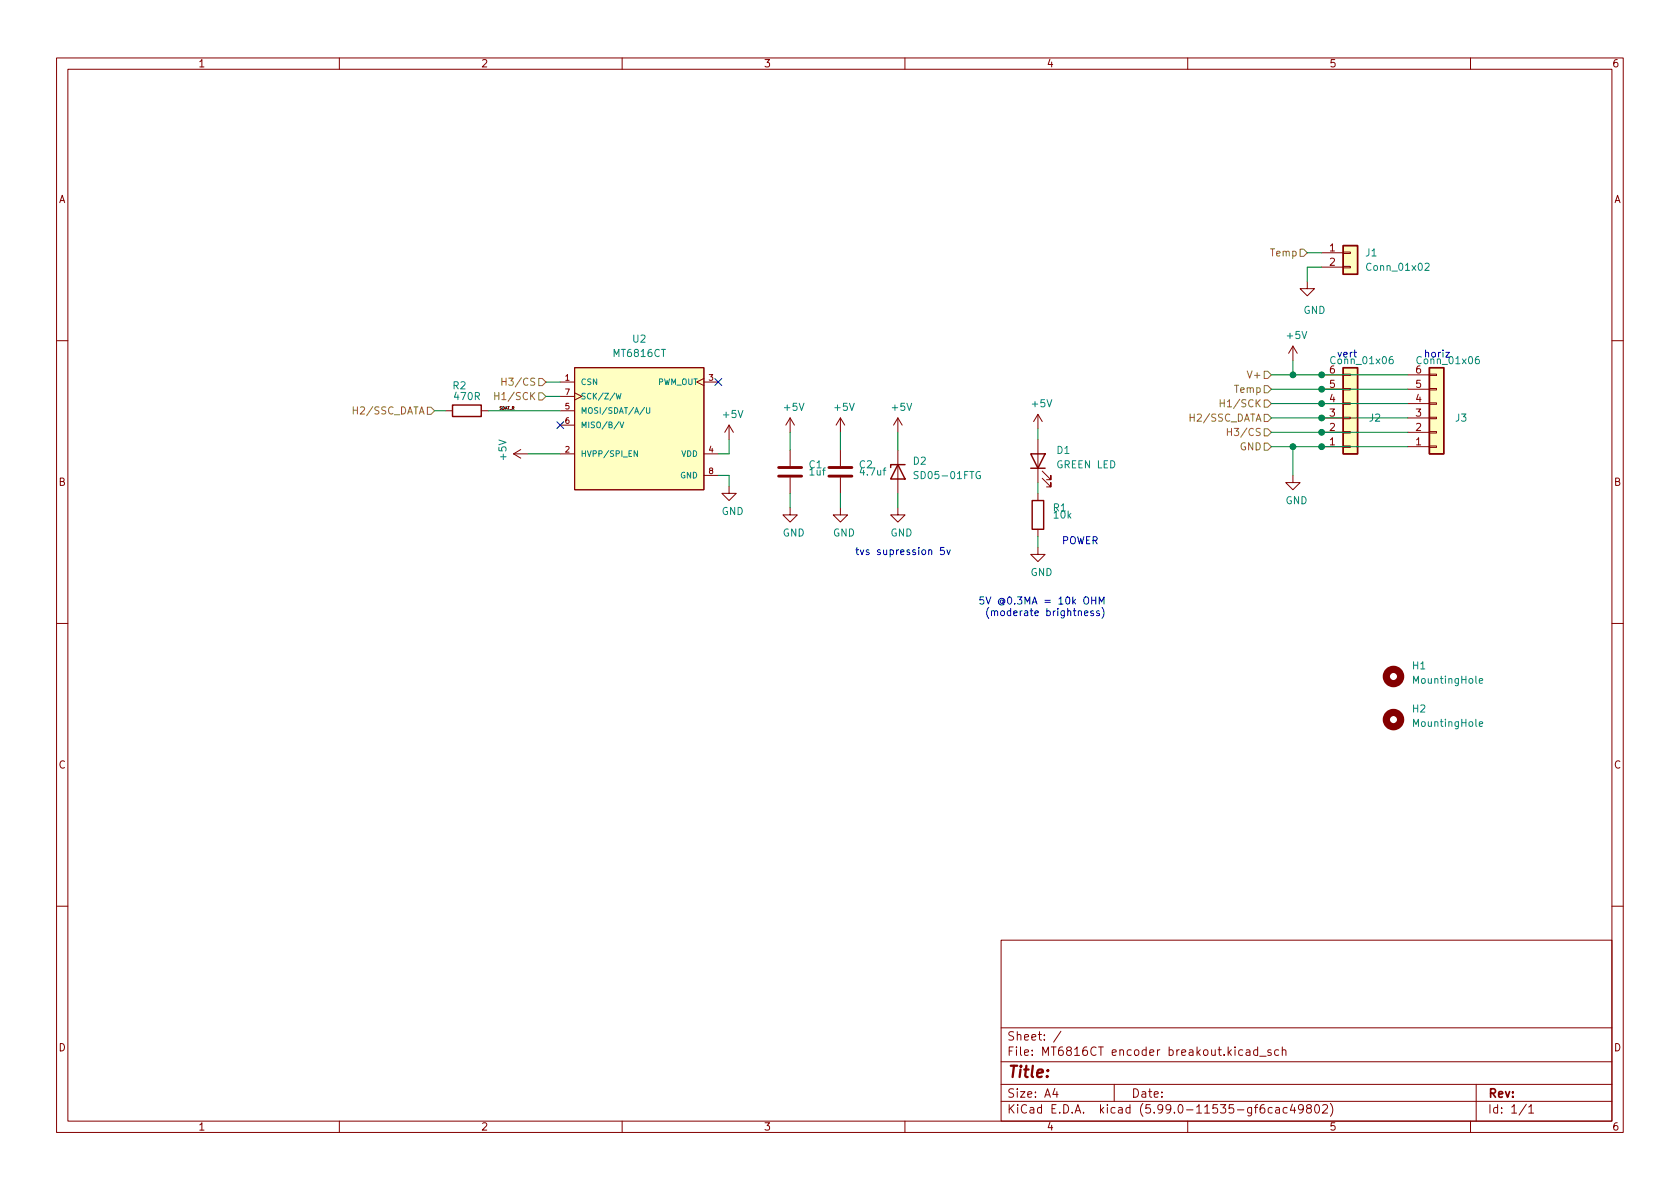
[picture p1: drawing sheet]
<svg xmlns="http://www.w3.org/2000/svg" width="297mm" height="210mm" viewBox="0 0 297 210" stroke-linecap="round" stroke-linejoin="round" font-family="sans-serif">
<g fill="none" stroke="#840000" stroke-width=".18">
<path d="M10 10.2h277v190.1h-277zM12 12.2h273v186.1h-273zM60 10.2v2M110 10.2v2M160 10.2v2M210 10.2v2M260 10.2v2M231.1 49.8v1.2h1.3l-1.3 1.3-1.2-1.3h1.2M233.7 44.7h3.8M233.7 47.2h3.8M237.5 47.1h1.3v.3h-1.3zM237.5 44.6h1.3v.2h-1.3z"/>
<path d="M10 60.2h2M78.7 72.6h1.3M85.1 72.6h1.3M92.1 79.5l-1.3 .8M99.1 72.6h2.5M99.1 67.6h2.5M99.1 75.2h2.5M99.1 70.1h2.5M101.6 65h22.9v21.6h-22.9zM101.6 69.5l1.3 .6-1.3 .6M124.5 66.9l-1.3 .7 1.3 .6M124.5 67.6h2.5"/>
<path d="M128.9 75.2l-.8 1.2M128.9 75.2v2.5M128.9 75.2l.8 1.2M139.7 73.9l-.8 1.3M139.7 73.9v2.5M139.7 79.6v2.8M139.7 73.9l.8 1.3M148.6 73.9l-.8 1.3M148.6 73.9v2.5M148.6 79.6v2.8M148.6 73.9l.8 1.3M158.7 73.9l-.7 1.3"/>
<path d="M158.7 73.9v2.5M158.7 79.6v7.6M158.7 73.9l.8 1.3M183.5 73.3l-.7 1.2M183.5 73.3v2.5M183.5 77.7v7.6M183.5 73.3l.8 1.2M228.6 61.2l-.8 1.3M228.6 61.2v2.5M228.6 61.2l.8 1.3M233.7 79h3.8M233.7 76.4h3.8"/>
<path d="M233.7 73.9h3.8M233.7 71.4h3.8M233.7 68.8h3.8M233.7 66.3h3.8M237.5 66.2h1.3v.2h-1.3zM237.5 68.7h1.3v.3h-1.3zM237.5 71.2h1.3v.3h-1.3zM237.5 73.8h1.3v.2h-1.3zM237.5 76.3h1.3v.3h-1.3zM237.5 78.9h1.3v.2h-1.3zM248.9 79h3.8M248.9 76.4h3.8"/>
<path d="M248.9 73.9h3.8M248.9 71.4h3.8M248.9 68.8h3.8M248.9 66.3h3.8M252.7 66.2h1.3v.2h-1.3zM252.7 68.7h1.3v.3h-1.3zM252.7 71.2h1.3v.3h-1.3zM252.7 73.8h1.3v.2h-1.3zM252.7 76.3h1.3v.3h-1.3zM252.7 78.9h1.3v.2h-1.3zM285 60.2h2M90.8 80.3l1.3 .7"/>
<path d="M90.8 80.3h2.5M99.1 80.3h2.5M124.5 80.3h2.5M124.5 84.1h2.5M128.9 86v1.2h1.3l-1.3 1.3-1.3-1.3h1.3M139.7 89.8v1.3h1.3l-1.3 1.2-1.3-1.2h1.3M139.7 84.4v2.8M148.6 89.8v1.3h1.3l-1.3 1.2-1.3-1.2h1.3M148.6 84.4v2.8M158.7 89.8v1.3h1.3l-1.3 1.2-1.2-1.2h1.2M183.5 96.8v1.2h1.3l-1.3 1.3-1.3-1.3h1.3M183.5 87.2v1.3"/>
<path d="M183.5 93.6v1.3M184.3 84.6l1.5 1.5v-.8v.8h-.8M184.3 83.3l1.5 1.5v-.7v.7h-.8M228.6 84.1v1.2h1.3l-1.3 1.3-1.3-1.3h1.3M10 110.2h2M285 110.2h2M10 160.2h2M177 166.3h108v32h-108zM285 160.2h2M60 198.3v2M110 198.3v2M160 198.3v2"/>
<path d="M177 194.8h108M177 191.8h108M177 187.8h108M177 181.8h108M186.5 192.5l-.4 1h1M186.9 193v1M187.6 182.4l-1.3 1.9M197 191.8v3M210 198.3v2M220.4 185.7h.5l.1 .9M221 186l-.5 .1a.29 .29 0 0 0-.2 .2 .29 .29 0 0 0 .2 .3h.5M222.4 185.7l-.5-.1-.3 .3v.4l.2 .3h.6"/>
<path d="M222.4 185.1v1.5M222.7 186.8h1.2M224.7 185.7l-.3-.1-.3 .2 .1 .3 .5 .1v.4h-.6M224.9 195.9l-.4-.1-.3 .3v.4l.2 .3h.5M225.6 195.9h.5l.1 .9M226.1 185.7l-.5-.1-.2 .3v.4l.1 .3h.6M226.2 196.2l-.5 .1a.29 .29 0 0 0-.2 .2 .29 .29 0 0 0 .2 .3h.5M226.7 185.8l.2-.2 .4 .1 .1 .9M226.7 185.1v1.5M227.6 195.9l-.5-.1-.2 .3v.4l.1 .3h.6M228.5 195.3l-.4 1h1M228.9 195.8v1"/>
<path d="M230.4 196l-.3 .3-.4-.1-.1-.2 .1-.6 .4-.1 .3 .2a.99 .99 0 0 1-.4 1.3h-.3M231.3 196l-.3-.3 .1-.2 .2-.2 .4 .1 .2 .2-.1 .2-.7 .2-.1 .3 .1 .4 .2 .1h.3l.3-.3v-.2l-.3-.3M232.6 195.4l.2-.1a.81 .81 0 0 1 .6 .7 .81 .81 0 0 1-.3 .8h-.2a.81 .81 0 0 1-.5-.6 .81 .81 0 0 1 .2-.8zM233.9 195.5l.5-.2 .2 .2 .1 .3-.9 1h.9M235.2 195.1a1.72 1.72 0 0 1 0 2.3M260 198.3v2M261 191.8v6.5M269.9 195.3l-1.3 1.9M270.3 195.8l.4-.5v1.5M270.3 196.8h.9"/>
</g>
<g fill="none" stroke="#840000" stroke-width="1.3">
<circle cx="246.4" cy="119.6" r="1.27"/>
<circle cx="246.4" cy="127.2" r="1.27"/>
</g>
<g fill="none" stroke="#008484" stroke-width=".18">
<path d="M252 46.7l.4-.2 .3 .4-.8 .9h.8M108.9 69.5l.3 1.1 .2-.8 .2 .8 .2-1.1M109.4 74.6l-.9 1.3M109.6 74.6l.3 1 .4-1M112.7 79.7v1l-.6-1v1M114 72l-.9 1.3M114.3 72.1v.8l.2 .2 .4-.2v-.8M246.2 63.1h-.3a.86 .86 0 0 0 0 1.2l.4-.1v-.4l-.2-.3h-.2l-.3 .3M261.5 63.1h-.4a.86 .86 0 0 0 0 1.2l.4-.1 .1-.4-.3-.3h-.2l-.2 .3M162.3 83.4h-.4l-.2 .1v.4l.5 .2 .1 .3-.2 .2h-.5M173.3 83.4a.59 .59 0 0 0-.7 .6 .59 .59 0 0 0 .7 .6v-.5h-.2M261.5 120.4l.7-.1-.1-.2-.4-.1-.2 .2 .1 .6h.5"/>
<path d="M261.5 128l.7-.1-.1-.2-.4-.1-.2 .2 .1 .6h.5"/>
</g>
<path d="M137.7 84.2h4M137.7 82.7h4M146.6 84.2h4M146.6 82.7h4" fill="none" stroke="#840000" stroke-width=".51"/>
<g fill="#ffffc2" stroke="#ffffc2" stroke-width=".18">
<path d="M237.5 43.4h2.5v5.1h-2.5z"/>
<path d="M101.6 65h22.9v21.6h-22.9z"/>
<path d="M237.5 65h2.5v15.3h-2.5z"/>
<path d="M252.7 65h2.6v15.3h-2.6z"/>
</g>
<path d="M237.5 43.4h2.5v5.1h-2.5zM80 71.6h5.1v2.1h-5.1zM237.5 65h2.5v15.3h-2.5zM252.7 65h2.6v15.3h-2.6zM158.7 82.2l1.3 2.5h-2.5zM160 82.2h-2.5v.5M182.2 80.3h2.6l-1.3 2.5zM182.2 82.8h2.6M182.5 88.5h2v5.1h-2z" fill="none" stroke="#840000" stroke-width=".25"/>
<g fill="none" stroke="#848400" stroke-width=".18">
<path d="M229.9 44.1h.6l.6 .6-.6 .6h-.6zM75.6 72h.6l.6 .6-.6 .7h-.6zM87.5 69.4v1.3M87.5 70h.7M88.7 66.9v1.2M88.7 67.5h.8M95.2 66.9h.7l.6 .7-.6 .6h-.7zM95.2 69.5h.7l.6 .6-.6 .6h-.7zM215.7 70.7v1.2M215.7 71.3h.8M217 75.8v1.2M217 76.4h.7"/>
<path d="M223.5 73.3h.7l.6 .6-.6 .6h-.7zM223.5 75.8h.7l.6 .6-.6 .7h-.7zM223.5 78.4h.7l.6 .6-.6 .6h-.7zM223.5 68.2h.7l.6 .6-.6 .7h-.7zM223.5 65.7h.7l.6 .6-.6 .6h-.7zM223.5 70.7h.7l.6 .7-.6 .6h-.7z"/>
</g>
<path d="M151.3 97.2h.5M151.5 96.8v1.1l.3 .2M152.1 97.2l.3 .9 .3-.9M167.4 97.2l.3 .9 .3-.9M173.9 105.6h-.6l-.1 .6 .2-.2 .5 .1 .1 .2-.1 .4-.2 .1-.5-.1M174.3 105.6l.5 1.2 .4-1.2M174.8 107.4a1.46 1.46 0 0 0 0 2M175.3 108.1l.2-.1 .3 .1v.8M175.3 108v.9M175.8 108.2l.2-.2 .3 .1 .1 .8M194.8 107.4a1.46 1.46 0 0 1 0 2" fill="none" stroke="#0000c2" stroke-width=".18"/>
<g fill="none" stroke="#008400" stroke-width=".18">
<path d="M231.1 44.7h2.6M233.7 47.2h-2.6v2.6M76.8 72.6h1.9M86.4 72.6h12.7M96.5 67.6h2.6M96.5 70.1h2.6M128.9 77.7v2.6h-1.9M139.7 76.4v3.2M148.6 76.4v3.2M158.7 76.4v3.2M183.5 75.8v1.9M224.8 79h24.1"/>
<path d="M224.8 66.3h24.1M224.8 68.8h24.1M224.8 71.4h24.1M224.8 76.4h24.1M224.8 73.9h24.1M228.6 63.7v2.6M228.6 79v5.1M93.3 80.3h5.8M127 84.1h1.9v1.9M139.7 87.2v2.6M148.6 87.2v2.6M158.7 87.2v2.6"/>
<path d="M183.5 85.3v1.9M183.5 94.9v1.9"/>
</g>
<path d="M98.5 74.6l1.2 1.2M99.7 74.6l-1.2 1.2M126.4 66.9l1.2 1.3M127.6 66.9l-1.2 1.3" fill="none" stroke="#000084" stroke-width=".18"/>
<g fill="#008400" stroke="#008400" stroke-width=".18">
<circle cx="233.7" cy="68.8" r=".51"/>
<circle cx="233.7" cy="73.9" r=".51"/>
<circle cx="233.7" cy="76.4" r=".51"/>
<circle cx="233.7" cy="79" r=".51"/>
<circle cx="228.6" cy="79" r=".51"/>
<circle cx="228.6" cy="66.3" r=".51"/>
<circle cx="233.7" cy="71.4" r=".51"/>
<circle cx="233.7" cy="66.3" r=".51"/>
</g>
<text font-size="2.8" fill="#840000" x="178" y="190.6">Title:</text>
<g font-size="2.1" fill="#840000">
<text x="178" y="184">Sheet: /</text>
<text x="178" y="186.7">File: MT6816CT encoder breakout.kicad_sch</text>
<text x="178" y="196.9">KiCad E.D.A. kicad (5.99.0-11535-gf6cac49802)</text>
<text x="178" y="194.1">Size: A4</text>
<text x="200" y="194.1">Date:</text>
<text x="263" y="194.1">Rev:</text>
<text x="263" y="196.9">Id: 1/1</text>
</g>
<g font-size="1.8" fill="#840000">
<text x="35" y="11.9">1</text>
<text x="85" y="11.9">2</text>
<text x="135" y="11.9">3</text>
<text x="185" y="11.9">4</text>
<text x="235" y="11.9">5</text>
<text x="285" y="11.9">6</text>
<text x="10.3" y="35.9">A</text>
<text x="285.3" y="35.9">A</text>
<text x="235.1" y="44.4">1</text>
<text x="235.1" y="47">2</text>
<text x="235.1" y="71.1">4</text>
<text x="235.1" y="68.6">5</text>
<text x="235.1" y="66">6</text>
<text x="250.3" y="71.1">4</text>
<text x="250.3" y="68.6">5</text>
<text x="250.3" y="66">6</text>
<text x="235.1" y="76.2">2</text>
<text x="235.1" y="73.7">3</text>
<text x="250.3" y="76.2">2</text>
<text x="250.3" y="73.7">3</text>
<text x="235.1" y="78.7">1</text>
<text x="250.3" y="78.7">1</text>
<text x="10.3" y="85.9">B</text>
<text x="285.3" y="85.9">B</text>
<text x="10.3" y="135.9">C</text>
<text x="285.3" y="135.9">C</text>
<text x="10.3" y="185.9">D</text>
<text x="285.3" y="185.9">D</text>
<text x="35" y="199.9">1</text>
<text x="85" y="199.9">2</text>
<text x="135" y="199.9">3</text>
<text x="185" y="199.9">4</text>
<text x="235" y="199.9">5</text>
<text x="285" y="199.9">6</text>
</g>
<g font-size="1.8" fill="#848400">
<text x="224.8" y="45.3">Temp</text>
<text x="88.4" y="70.7">H1/SCK</text>
<text x="89.7" y="68.2">H3/CS</text>
<text x="218.4" y="69.5">Temp</text>
<text x="220.9" y="66.9">V+</text>
<text x="62.9" y="73.3">H2/SSC_DATA</text>
<text x="210.9" y="74.5">H2/SSC_DATA</text>
<text x="216.7" y="72">H1/SCK</text>
<text x="217.9" y="77.1">H3/CS</text>
<text x="219.2" y="79.6">GND</text>
</g>
<g font-size="1.8" fill="#008484">
<text x="241.5" y="45.3">J1</text>
<text x="241.9" y="47.9">Conn_01x02</text>
<text x="227.6" y="59.9">+5V</text>
<text x="230.4" y="55.5">GND</text>
<text x="108.6" y="63.1">MT6816CT</text>
<text x="111.9" y="60.6">U2</text>
<text x="235.6" y="64.4">Conn_01x06</text>
<text x="250.8" y="64.4">Conn_01x06</text>
<text x="80.1" y="68.8">R2</text>
<text x="80.4" y="70.7">470R</text>
<text x="127.9" y="73.9">+5V</text>
<text x="138.7" y="72.6">+5V</text>
<text x="147.6" y="72.6">+5V</text>
<text x="157.8" y="72.6">+5V</text>
<text x="182.6" y="72">+5V</text>
<text x="242.1" y="74.5">J2</text>
<text x="257.4" y="74.5">J3</text>
<text x="89.5" y="81.2" transform="rotate(-90 89.5 81.2)">+5V</text>
<text x="143.1" y="82.8">C1</text>
<text x="152" y="82.8">C2</text>
<text x="161.5" y="82.2">D2</text>
<text x="186.9" y="80.3">D1</text>
<text x="186.9" y="82.8">GREEN LED</text>
<text x="143.2" y="84.1">1uf</text>
<text x="152.2" y="84.1">4.7uf</text>
<text x="162.2" y="84.7">SD05-01FTG</text>
<text x="227.3" y="89.1">GND</text>
<text x="127.6" y="91.1">GND</text>
<text x="138.4" y="94.9">GND</text>
<text x="147.3" y="94.9">GND</text>
<text x="157.4" y="94.9">GND</text>
<text x="186.2" y="90.4">R1</text>
<text x="186.4" y="91.7">10k</text>
<text x="182.2" y="101.8">GND</text>
<text x="249.8" y="118.4">H1</text>
<text x="249.8" y="126">H2</text>
<text x="250.1" y="120.9">MountingHole</text>
<text x="250.1" y="128.5">MountingHole</text>
</g>
<g font-size="1.8" fill="#0000c2">
<text x="236.8" y="63.2">vert</text>
<text x="252.3" y="63.2">horiz</text>
<text x="153.3" y="98.1">tvs supression 5v</text>
<text x="187.6" y="96.2">POWER</text>
<text x="176.4" y="106.9">5V @0.3MA = 10k OHM</text>
<text x="176.9" y="108.9">(moderate brightness)</text>
</g>
<g font-size="1.4" fill="#840000">
<text x="99.9" y="67.3">1</text>
<text x="99.9" y="69.8">7</text>
<text x="125.3" y="67.3">3</text>
<text x="99.9" y="72.4">5</text>
<text x="99.9" y="74.9">6</text>
<text x="99.9" y="80">2</text>
<text x="125.3" y="80">4</text>
<text x="125.3" y="83.8">8</text>
</g>
<g font-size="1.4" fill="#008484">
<text x="102.6" y="68.1">CSN</text>
<text x="102.6" y="70.6">SCK/Z/W</text>
<text x="116.2" y="68.1">PWM_OUT</text>
<text x="102.6" y="73.1">MOSI/SDAT/A/U</text>
<text x="102.6" y="75.7">MISO/B/V</text>
<text x="102.6" y="80.8">HVPP/SPI_EN</text>
<text x="120.5" y="80.8">VDD</text>
<text x="120.3" y="84.6">GND</text>
</g>
<text font-size=".7" x="88.3" y="72.4">SDAT_R</text>
</svg>
